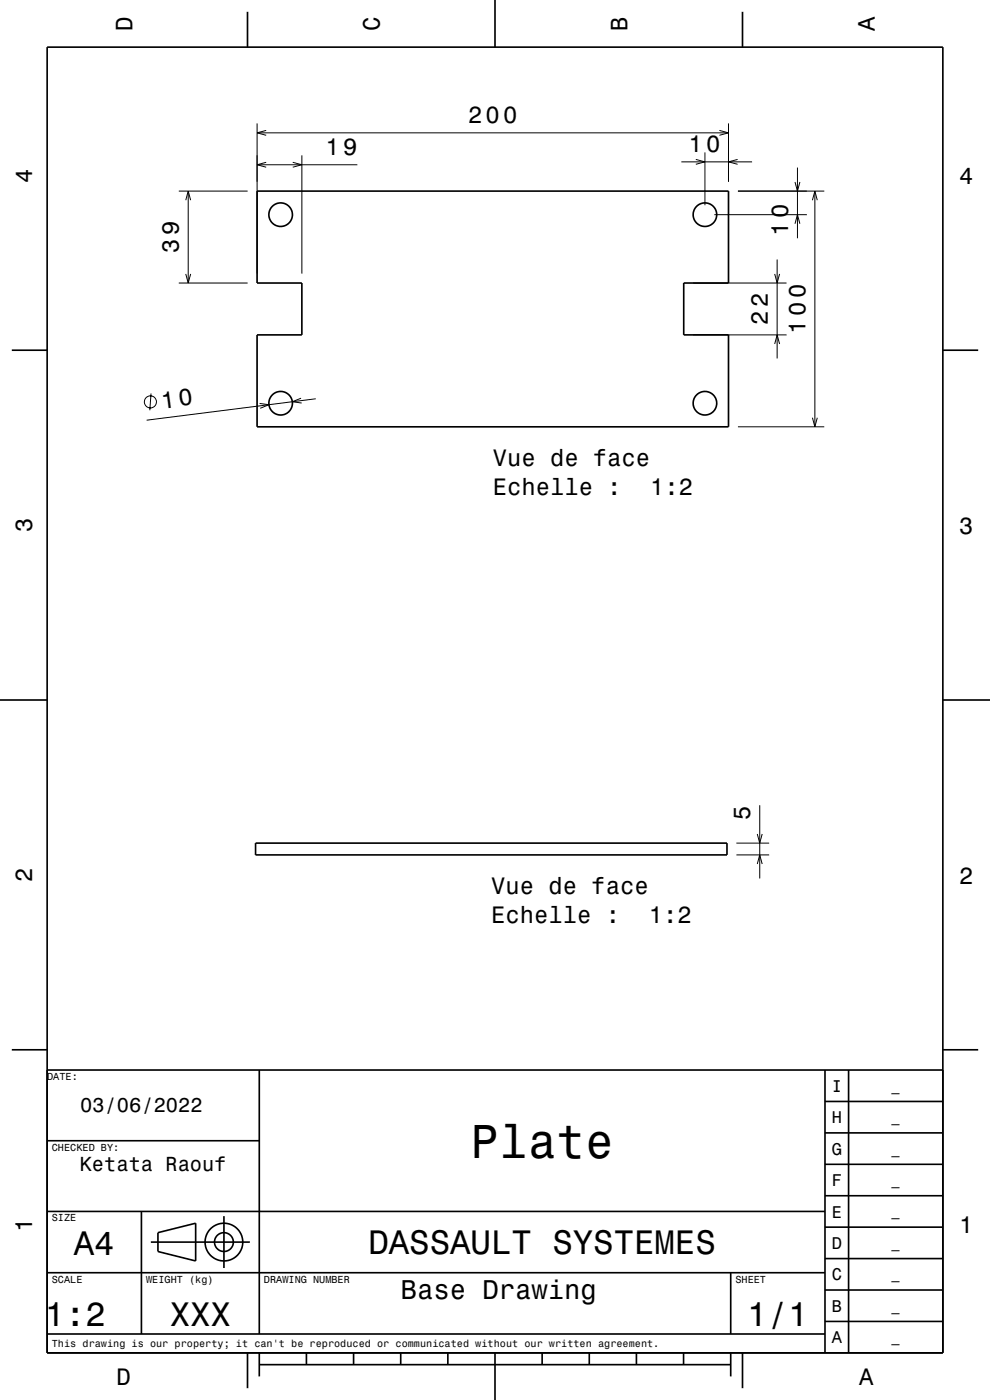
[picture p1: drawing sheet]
<svg xmlns="http://www.w3.org/2000/svg" width="210mm" height="297mm" viewBox="0 0 210 297" stroke-linecap="round" stroke-linejoin="round" font-family="sans-serif">
<g fill="none" stroke="#000" stroke-width=".21">
<path d="M54.5 26.2v31.8M54.5 28.2h100M54.5 35h21.3M56.5 27.7l-2 .5 2 .5M56.5 34.4l-2 .6 2 .5M62.1 34.4l1.9 .6-1.9 .5M64 33v25M144.5 34.3h15M147.6 33.8l1.9 .5-1.9 .6M149.5 32.3v11.2M152.6 27.7l1.9 .5-1.9 .5M154.5 26.2v12.3"/>
<path d="M156.5 33.8l-2 .5 2 .6M168.6 38.6l.6 1.9 .5-1.9M169.2 35.5v15M37.9 40.5h14.6M39.4 42.5l.5-2 .5 2M39.4 58.1l.5 1.9 .5-1.9M39.9 40.5v19.5M151.5 45.5h19.7M156.5 40.5h18.4M164.3 58.1l.5 1.9 .6-1.9M164.8 55v21M168.6 47.5l.6-2 .5 2"/>
<path d="M172.3 42.5l.6-2 .5 2M172.9 40.5v50M37.9 60h14.6M147 71h19.8M147 60h19.8M164.3 73l.5-2 .6 2M32 83.5l-.2 3.5M55.1 85.6l2 .3-1.9 .7M63.9 84.5l-1.9 .7 2 .3M67 84.6l-35.9 4.5M156.5 90.5h18.4M172.3 88.6l.6 1.9 .5-1.9"/>
<path d="M156.2 178.9h7M160.6 176.9l.6 2 .5-2M161.2 170.8v15.6M156.2 181.4h7M160.6 183.3l.6-1.9 .5 1.9"/>
<circle cx="31.9" cy="85.3" r="1.28"/>
</g>
<g fill="none" stroke="#000" stroke-width=".35">
<path d="M10 10h190v277h-190zM52.5 2.5v7.5M105 0v10M157.5 2.5v7.5M54.5 40.5h100v19.5h-9.5v11h9.5v19.5h-100v-19.5h9.5v-11h-9.5zM2.5 74.3h7.5M200 74.3h7.5M0 148.5h10M200 148.5h10M54.2 178.9h100v2.5h-100zM2.5 222.7h7.5M10 227h190"/>
<path d="M55 227v56M175 233.7h25M175 227v60M180 227v60M200 222.7h7.5M10 257h165M10 242h45M30 257v26M47.5 258v11M175 253.7h25M175 247h25M175 240.3h25"/>
<path d="M10 270h165M32 263.5h21M33.5 261.5l8-2v8l-8-2zM155 270v13M175 273.7h25M175 267h25M175 260.3h25M10 283h165M52.5 287v7.5M55 289.5h100M55 287v5M65 287v2.5"/>
<path d="M75 287v2.5M85 287v2.5M95 287v2.5M105 287v10M115 287v2.5M125 287v2.5M135 287v2.5M145 287v2.5M155 287v5M157.5 287v7.5M175 280.3h25"/>
<circle cx="59.5" cy="45.5" r="2.5"/>
<circle cx="149.5" cy="45.5" r="2.5"/>
<circle cx="59.5" cy="85.5" r="2.5"/>
<circle cx="149.5" cy="85.5" r="2.5"/>
<circle cx="47.5" cy="263.5" r="2"/>
<circle cx="47.5" cy="263.5" r="4"/>
</g>
<text font-size="10.1" x="99.8" y="245.7">Plate</text>
<g font-size="7.2">
<text x="15.7" y="266.3">A4</text>
<text x="78.1" y="266.1">DASSAULT SYSTEMES</text>
<text x="9.5" y="281.3">1:2</text>
<text x="36" y="281.3">XXX</text>
<text x="158.5" y="281.3">1/1</text>
</g>
<text font-size="5.8" x="85" y="275.6">Base Drawing</text>
<g font-size="5">
<text x="28.1" y="6.5" transform="rotate(-90 28.1 6.5)">D</text>
<text x="80.6" y="6.5" transform="rotate(-90 80.6 6.5)">C</text>
<text x="133.1" y="6.5" transform="rotate(-90 133.1 6.5)">B</text>
<text x="185.6" y="6.5" transform="rotate(-90 185.6 6.5)">A</text>
<text x="99.3" y="26.2">200</text>
<text x="69" y="33">19</text>
<text x="146.1" y="32.3">10</text>
<text x="6.8" y="38.7" transform="rotate(-90 6.8 38.7)">4</text>
<text x="203.5" y="39">4</text>
<text x="37.9" y="53.7" transform="rotate(-90 37.9 53.7)">39</text>
<text x="167.2" y="50" transform="rotate(-90 167.2 50)">10</text>
<text x="162.8" y="68.9" transform="rotate(-90 162.8 68.9)">22</text>
<text x="170.9" y="70.8" transform="rotate(-90 170.9 70.8)">100</text>
<text x="34.4" y="86.7" transform="rotate(-7 34.4 86.7)">10</text>
<text x="104.5" y="98.9">Vue de face</text>
<text x="104.5" y="104.9">Echelle :</text>
<text x="137.9" y="104.9">1:2</text>
<text x="6.8" y="112.9" transform="rotate(-90 6.8 112.9)">3</text>
<text x="203.5" y="113.2">3</text>
<text x="159.2" y="173.9" transform="rotate(-90 159.2 173.9)">5</text>
<text x="6.8" y="187.1" transform="rotate(-90 6.8 187.1)">2</text>
<text x="104.2" y="189.7">Vue de face</text>
<text x="203.5" y="187.4">2</text>
<text x="104.2" y="195.8">Echelle :</text>
<text x="137.6" y="195.8">1:2</text>
<text x="6.8" y="261.3" transform="rotate(-90 6.8 261.3)">1</text>
<text x="203.5" y="261.6">1</text>
<text x="24.7" y="293.8">D</text>
<text x="182.2" y="293.8">A</text>
</g>
<g font-size="4.3">
<text x="17" y="236">03/06/2022</text>
<text x="16.9" y="248.5">Ketata Raouf</text>
</g>
<g font-size="3.6">
<text x="176.4" y="231.6">I</text>
<text x="176.4" y="238.3">H</text>
<text x="176.4" y="245">G</text>
<text x="176.4" y="251.6">F</text>
<text x="176.4" y="258.3">E</text>
<text x="176.4" y="265">D</text>
<text x="176.4" y="271.6">C</text>
<text x="176.4" y="278.3">B</text>
<text x="176.4" y="285">A</text>
</g>
<g font-size="2.9">
<text x="189.1" y="231.4">_</text>
<text x="189.1" y="238">_</text>
<text x="189.1" y="244.7">_</text>
<text x="189.1" y="251.4">_</text>
<text x="189.1" y="258">_</text>
<text x="189.1" y="264.7">_</text>
<text x="189.1" y="271.4">_</text>
<text x="189.1" y="278">_</text>
<text x="189.1" y="284.7">_</text>
</g>
<g font-size="2.2">
<text x="10" y="229.1">DATE:</text>
<text x="11" y="244.1">CHECKED BY:</text>
<text x="11" y="259.1">SIZE</text>
<text x="11" y="272.1">SCALE</text>
<text x="31" y="272.1">WEIGHT (kg)</text>
<text x="56" y="272.1">DRAWING NUMBER</text>
<text x="156" y="272.1">SHEET</text>
<text x="11" y="285.8">This drawing is our property; it can't be reproduced or communicated without our written agreement.</text>
</g>
</svg>
